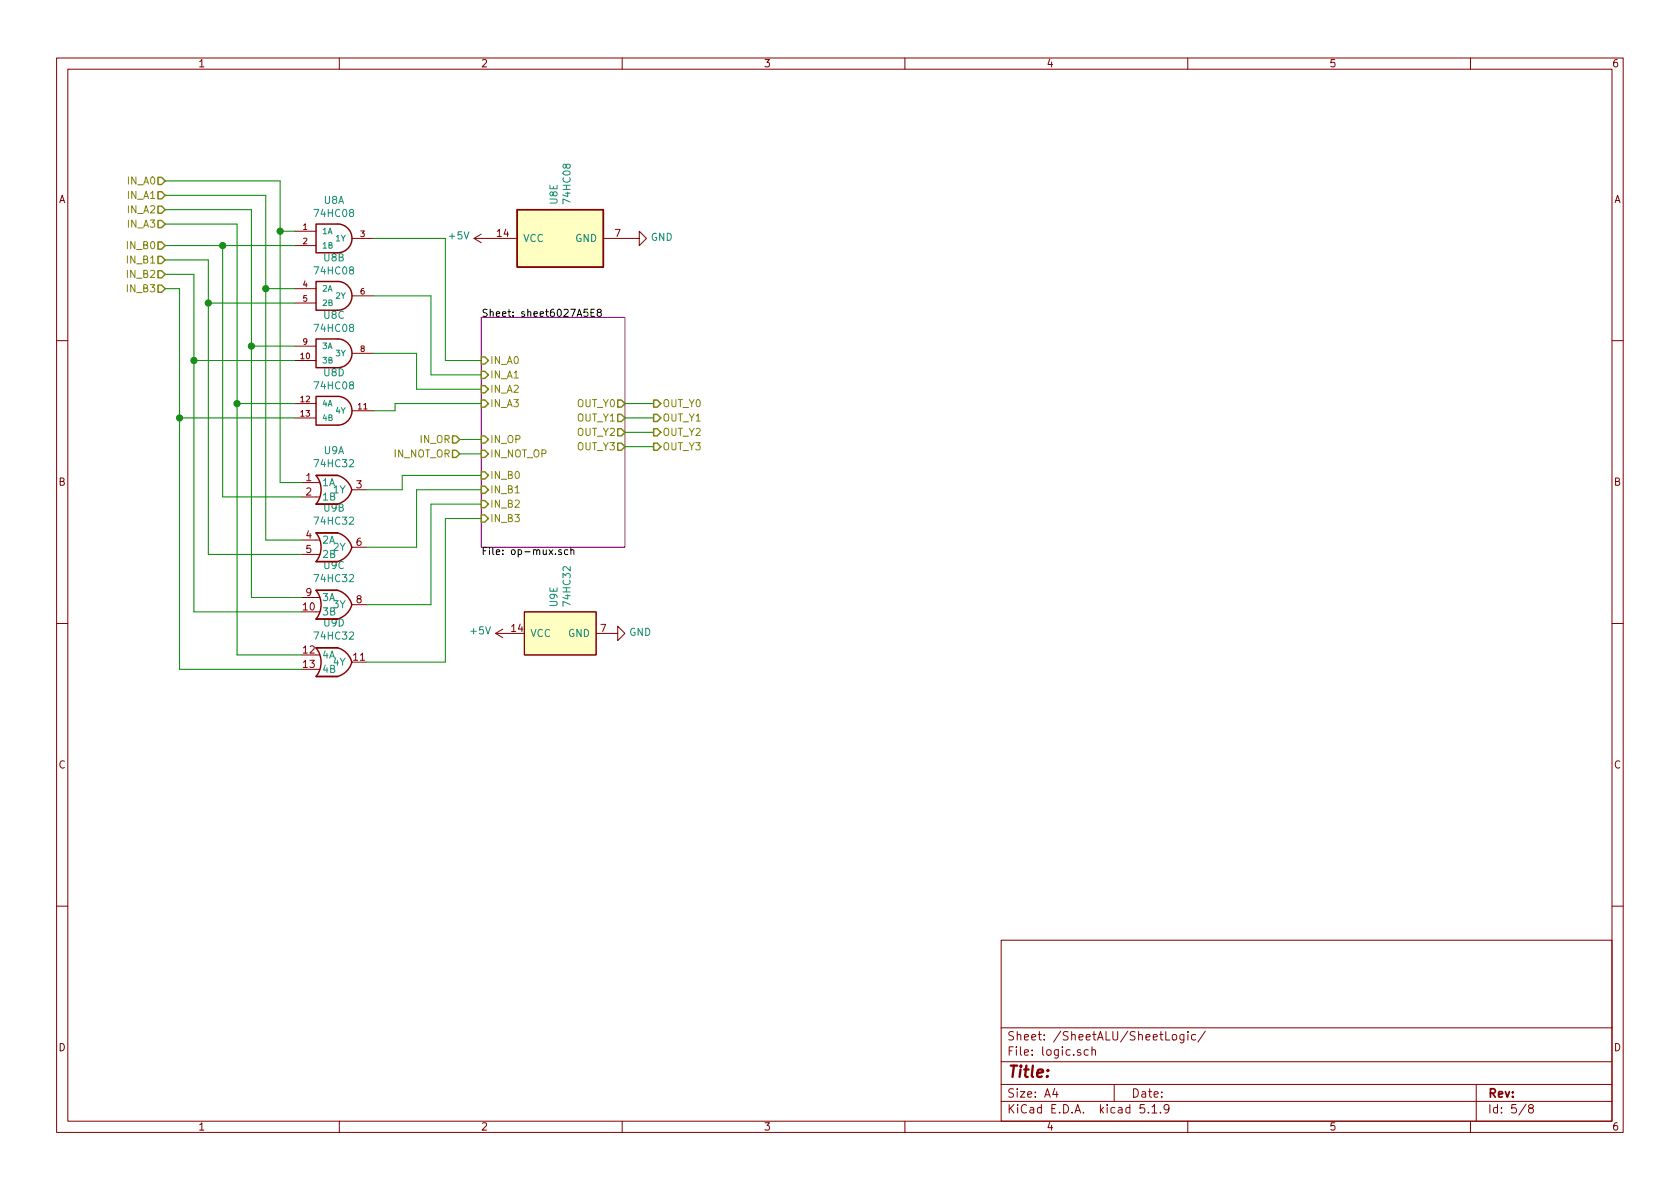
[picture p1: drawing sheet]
<svg xmlns="http://www.w3.org/2000/svg" width="297mm" height="210mm" viewBox="0 0 297 210" stroke-linecap="round" stroke-linejoin="round" font-family="sans-serif">
<g fill="none" stroke="#840000" stroke-width=".18">
<path d="M10 10.3h277v189.9h-277zM12 12.2h273v186.1h-273zM60 10.3v1.9M110 10.3v1.9M160 10.3v1.9M210 10.3v1.9M260 10.3v1.9M52.1 51h3.8M52.1 53.6h3.8M52.1 40.9h3.8M52.1 43.4h3.8M62.2 42.2h3.8"/>
<path d="M62.2 52.3h3.8M83.8 42.2h7.6M83.8 42.2l1.3 .7M85.1 41.4l-1.3 .8M106.7 42.2h6.3v-1.3l1.3 1.3-1.3 1.2v-1.2M10 60.2h2M52.1 71.4h3.8M52.1 73.9h3.8M52.1 63.7h3.8M52.1 61.2h3.8M62.2 72.6h3.8M62.2 62.5h3.8"/>
<path d="M285 60.2h2M53.3 98h3.2M53.3 95.5h3.2M53.3 87.9h3.2M53.3 85.3h3.2M62.2 96.8h2.6M62.2 86.6h2.6M10 110.3h2M53.3 105.7h3.2M55.9 118.4h.6M55.9 115.8h.6M55.9 108.2h.6"/>
<path d="M62.2 106.9h2.6M87.6 112h2.6M87.6 112l1.3 .8M88.9 111.2l-1.3 .8M92.7 108.2h12.7v7.6h-12.7zM105.4 112h3.8v-1.3l1.3 1.3-1.3 1.3v-1.3M285 110.3h2M10 160.2h2M177 166.3h108v32h-108zM285 160.2h2M60 198.3v1.9M110 198.3v1.9"/>
<path d="M160 198.3v1.9M177 194.8h108M177 191.8h108M177 187.8h108M177 181.8h108M186.5 192.5l-.4 1h1M186.8 193v1M192.4 185.7l-.4-.1-.3 .3 .1 .6 .2 .1 .4-.1M193.1 185.7a.37 .37 0 0 1 .6 .1v.8M193.1 185.1v1.5M197 191.8v3M202.3 195.3h-.7l-.1 .7 .3-.1 .5 .1 .1 .2-.1 .5-.2 .1-.6-.1"/>
<path d="M203 196.7v.1M203.7 195.8l.4-.5v1.5M203.7 196.8h.8M205.2 196.7v.1M206.7 196l-.1 .2a.48 .48 0 0 1-.7-.1v-.6a.48 .48 0 0 1 .7-.1v.1a1.19 1.19 0 0 1-.2 1.2l-.4 .1M207.3 183.1l.2-.2 .5 .2v.7l-.3 .1-.4-.1zM209.3 182.9v1.2l-.3 .3-.3-.1M209.3 183l-.4-.1-.3 .3 .1 .6 .2 .1 .4-.1M210 198.3v1.9M210 182.4v.2M210 182.9v1M211.4 183l-.4-.1-.3 .3v.6l.3 .1 .4-.1"/>
<path d="M213.1 182.3l-1.3 2M260 198.3v1.9M261 191.8v6.5M269.8 195.2l-1.2 2M270.6 196l-.3-.2v-.2l.3-.3h.2l.3 .3-.1 .2-.6 .2a.48 .48 0 0 0-.1 .7l.3 .1 .4-.1a.48 .48 0 0 0-.2-.7"/>
</g>
<path d="M85.1 56.1h25.4v40.7h-25.4z" fill="none" stroke="#840084" stroke-width=".18"/>
<path d="M103.9 54.7h-.6l-.1 .6 .2-.1 .5 .1v.5l-.2 .2-.5-.2M104.5 55.3h.4M105.1 54.7h-.6v1.3h.6M105.8 55.2l-.2-.3 .2-.2h.3l.2 .2-.1 .2-.5 .2-.1 .2v.2l.2 .3 .4-.1 .1-.2v-.2l-.2-.3M99.2 97.3l-.3-.1-.1 .2v.2l.4 .1v.3h-.4M100.4 97.3l-.4-.1-.2 .3 .1 .5h.5M100.9 97.4l.2-.2 .3 .1 .1 .8M100.9 96.8v1.3" fill="none" stroke="#000" stroke-width=".18"/>
<g fill="none" stroke="#848400" stroke-width=".25">
<path d="M27.9 33.9h.7l.6 .6-.6 .7h-.7zM27.9 36.4h.7l.6 .7-.6 .6h-.7zM27.9 39h.7l.6 .6-.6 .7h-.7zM27.9 31.4h.7l.6 .6-.6 .6h-.7zM27.9 42.8h.7l.6 .6-.6 .7h-.7zM27.9 45.3h.7l.6 .7-.6 .6h-.7zM27.9 47.9h.7l.6 .6-.6 .6h-.7zM27.9 50.4h.7l.6 .6-.6 .7h-.7zM80 77.1h.6l.7 .6-.7 .7h-.6zM80 79.6h.6l.7 .7-.7 .6h-.6zM85.1 63.1h.6l.7 .6-.7 .7h-.6zM85.1 65.7h.6l.7 .6-.7 .6h-.6z"/>
<path d="M85.1 68.2h.6l.7 .6-.7 .7h-.6zM85.1 70.7h.6l.7 .7-.7 .6h-.6zM85.1 77.1h.6l.7 .6-.7 .7h-.6zM85.1 79.6h.6l.7 .7-.7 .6h-.6zM109.2 70.7h.7l.6 .7-.6 .6h-.7zM109.2 73.3h.7l.6 .6-.6 .6h-.7zM109.2 75.8h.7l.6 .6-.6 .7h-.7zM109.2 78.4h.7l.6 .6-.6 .6h-.7zM115.6 70.7h.6l.6 .7-.6 .6h-.6zM115.6 73.3h.6l.6 .6-.6 .6h-.6zM115.6 75.8h.6l.6 .6-.6 .7h-.6zM115.6 78.4h.6l.6 .6-.6 .6h-.6z"/>
<path d="M85.1 83.4h.6l.7 .7-.7 .6h-.6zM85.1 86h.6l.7 .6-.7 .6h-.6zM85.1 88.5h.6l.7 .6-.7 .7h-.6zM85.1 91.1h.6l.7 .6-.7 .6h-.6z"/>
</g>
<path d="M91.1 87.2h.7" fill="none" stroke="#848400" stroke-width=".18"/>
<g fill="#ffffc2" stroke="#ffffc2" stroke-width=".18">
<path d="M92.7 108.2h12.7v7.6h-12.7z"/>
<path d="M55.9 119.6h3.8z"/>
<path d="M55.9 114.5h3.8z"/>
<path d="M55.9 109.5h3.8z"/>
<path d="M55.9 104.4h3.8z"/>
<path d="M55.9 99.3h3.8z"/>
<path d="M55.9 94.2h3.8z"/>
<path d="M55.9 89.1h3.8z"/>
<path d="M55.9 84.1h3.8z"/>
<path d="M91.4 37.1h15.3v10.1h-15.3z"/>
</g>
<path d="M55.9 39.6h3.8a2.54 2.54 0 0 1 2.5 2.6 2.54 2.54 0 0 1-2.5 2.5h-3.8zM91.4 37.1h15.3v10.1h-15.3zM55.9 59.9h3.8a2.54 2.54 0 0 1 2.5 2.6 2.54 2.54 0 0 1-2.5 2.5h-3.8zM55.9 49.8h3.8a2.54 2.54 0 0 1 2.5 2.5 2.54 2.54 0 0 1-2.5 2.6h-3.8zM55.9 70.1h3.8a2.54 2.54 0 0 1 2.5 2.5 2.54 2.54 0 0 1-2.5 2.6h-3.8zM55.9 99.3a4 4 0 0 0 0-5l3.8-.1a3.7 3.7 0 0 1 2.5 2.6 3.7 3.7 0 0 1-2.5 2.5h-3.8M55.9 89.1a4 4 0 0 0 0-5h3.8a3.7 3.7 0 0 1 2.5 2.5 3.7 3.7 0 0 1-2.5 2.5h-3.8M55.9 114.5h3.8a3.7 3.7 0 0 1 2.5 2.6 3.7 3.7 0 0 1-2.5 2.5h-3.8a4 4 0 0 0 0-5M55.9 109.4a4 4 0 0 0 0-5h3.8a3.7 3.7 0 0 1 2.5 2.5 3.7 3.7 0 0 1-2.5 2.6h-3.8" fill="none" stroke="#840000" stroke-width=".25"/>
<g fill="none" stroke="#008400" stroke-width=".18">
<path d="M29.2 37.1h15.2v68.6h8.9M29.2 34.5h17.8v61h6.3M29.2 32h20.3v53.3h3.8M29.2 39.6h12.7v76.2h11.4M29.2 43.4h22.9M29.2 51h2.5v67.4h21.6M29.2 48.5h5.1v59.7h19M29.2 46h7.6v52h16.5M36.8 53.6h15.3M39.4 43.4v44.5h13.9M47 51h5.1M49.5 40.9h2.6"/>
<path d="M66 42.2h12.7v21.5h6.4M66 52.3h10.2v14h8.9M31.7 73.9h20.4M34.3 63.7h17.8M41.9 71.4h10.2M44.4 61.2h7.7M66 62.5h7.7v6.3h11.4M81.3 77.7h3.8M85.1 71.4h-15.3v1.2h-3.8M110.5 71.4h5.1M110.5 73.9h5.1M110.5 79h5.1"/>
<path d="M110.5 76.4h5.1M81.3 80.3h3.8M85.1 91.7h-6.4v25.4h-13.9M85.1 89.1h-8.9v17.8h-11.4M85.1 86.6h-11.4v10.2h-8.9M85.1 84.1h-14v2.5h-6.3"/>
</g>
<g fill="#008400" stroke="#008400" stroke-width=".25">
<circle cx="31.8" cy="73.9" r=".51"/>
<circle cx="41.9" cy="71.4" r=".51"/>
<circle cx="49.5" cy="40.9" r=".51"/>
<circle cx="34.3" cy="63.7" r=".51"/>
<circle cx="39.4" cy="43.4" r=".51"/>
<circle cx="47" cy="51" r=".51"/>
<circle cx="36.8" cy="53.6" r=".51"/>
<circle cx="44.5" cy="61.2" r=".51"/>
</g>
<text font-size="2.8" fill="#840000" x="178" y="190.5">Title:</text>
<g font-size="2.1" fill="#840000">
<text x="178" y="184">Sheet: /SheetALU/SheetLogic/</text>
<text x="178" y="186.7">File: logic.sch</text>
<text x="178" y="196.9">KiCad E.D.A. kicad 5.1.9</text>
<text x="178" y="194.1">Size: A4</text>
<text x="200" y="194.1">Date:</text>
<text x="263" y="194.1">Rev:</text>
<text x="263" y="196.9">Id: 5/8</text>
</g>
<g font-size="1.8" fill="#840000">
<text x="35" y="11.9">1</text>
<text x="85" y="11.9">2</text>
<text x="135" y="11.9">3</text>
<text x="185" y="11.9">4</text>
<text x="235" y="11.9">5</text>
<text x="285" y="11.9">6</text>
<text x="10.4" y="35.9">A</text>
<text x="285.4" y="35.9">A</text>
<text x="87.9" y="41.9">14</text>
<text x="108.7" y="41.9">7</text>
<text x="10.4" y="85.9">B</text>
<text x="54.1" y="85.1">1</text>
<text x="54.1" y="87.6">2</text>
<text x="63" y="86.4">3</text>
<text x="285.4" y="85.9">B</text>
<text x="54.1" y="95.2">4</text>
<text x="54.1" y="97.8">5</text>
<text x="63" y="96.5">6</text>
<text x="53.6" y="107.9">10</text>
<text x="54.1" y="105.4">9</text>
<text x="63" y="106.7">8</text>
<text x="90.5" y="111.8">14</text>
<text x="106.2" y="111.8">7</text>
<text x="53.6" y="115.6">12</text>
<text x="53.6" y="118.1">13</text>
<text x="62.5" y="116.8">11</text>
<text x="10.4" y="135.9">C</text>
<text x="285.4" y="135.9">C</text>
<text x="10.4" y="185.9">D</text>
<text x="285.4" y="185.9">D</text>
<text x="35" y="199.9">1</text>
<text x="85" y="199.9">2</text>
<text x="135" y="199.9">3</text>
<text x="185" y="199.9">4</text>
<text x="235" y="199.9">5</text>
<text x="285" y="199.9">6</text>
</g>
<g font-size="1.8" fill="#848400">
<text x="22.7" y="35.2">IN_A1</text>
<text x="22.7" y="32.6">IN_A0</text>
<text x="22.7" y="37.7">IN_A2</text>
<text x="22.7" y="40.3">IN_A3</text>
<text x="22.7" y="44.1">IN_B0</text>
<text x="22.7" y="46.6">IN_B1</text>
<text x="22.7" y="49.1">IN_B2</text>
<text x="22.7" y="51.7">IN_B3</text>
<text x="86.6" y="64.4">IN_A0</text>
<text x="86.6" y="66.9">IN_A1</text>
<text x="86.6" y="69.5">IN_A2</text>
<text x="86.6" y="72">IN_A3</text>
<text x="102.1" y="72">OUT_Y0</text>
<text x="102.1" y="74.5">OUT_Y1</text>
<text x="102.1" y="77.1">OUT_Y2</text>
<text x="117.1" y="72">OUT_Y0</text>
<text x="117.1" y="74.5">OUT_Y1</text>
<text x="117.1" y="77.1">OUT_Y2</text>
<text x="69.6" y="80.9">IN_NOT_OR</text>
<text x="74.3" y="78.4">IN_OR</text>
<text x="86.6" y="78.4">IN_OP</text>
<text x="86.6" y="80.9">IN_NOT_OP</text>
<text x="102.1" y="79.6">OUT_Y3</text>
<text x="117.1" y="79.6">OUT_Y3</text>
<text x="86.6" y="84.7">IN_B0</text>
<text x="86.6" y="87.2">IN_B1</text>
<text x="86.6" y="89.8">IN_B2</text>
<text x="86.6" y="92.3">IN_B3</text>
</g>
<g font-size="1.8" fill="#008484">
<text x="100.9" y="35.7" transform="rotate(-90 100.9 35.7)">74HC08</text>
<text x="55.8" y="38.4">74HC08</text>
<text x="57.3" y="36.1">U8A</text>
<text x="98.6" y="36.1" transform="rotate(-90 98.6 36.1)">U8E</text>
<text x="57.3" y="46.2">U8B</text>
<text x="79.5" y="42.3">+5V</text>
<text x="92.5" y="42.8">VCC</text>
<text x="101.7" y="42.8">GND</text>
<text x="115.1" y="42.6">GND</text>
<text x="55.8" y="48.5">74HC08</text>
<text x="55.8" y="58.7">74HC08</text>
<text x="57.3" y="56.4">U8C</text>
<text x="55.8" y="68.9">74HC08</text>
<text x="57.3" y="66.5">U8D</text>
<text x="55.8" y="82.6">74HC32</text>
<text x="57.3" y="80.3">U9A</text>
<text x="56.9" y="86">1A</text>
<text x="56.9" y="88.5">1B</text>
<text x="59.1" y="87.2">1Y</text>
<text x="55.8" y="92.8">74HC32</text>
<text x="57.3" y="90.5">U9B</text>
<text x="56.9" y="96.1">2A</text>
<text x="56.9" y="98.7">2B</text>
<text x="57.3" y="100.6">U9C</text>
<text x="59.1" y="97.4">2Y</text>
<text x="55.8" y="102.9">74HC32</text>
<text x="56.9" y="106.3">3A</text>
<text x="59.1" y="107.6">3Y</text>
<text x="98.6" y="107.3" transform="rotate(-90 98.6 107.3)">U9E</text>
<text x="100.9" y="106.9" transform="rotate(-90 100.9 106.9)">74HC32</text>
<text x="55.8" y="113.1">74HC32</text>
<text x="56.9" y="108.8">3B</text>
<text x="57.3" y="110.8">U9D</text>
<text x="83.3" y="112.2">+5V</text>
<text x="93.7" y="112.6">VCC</text>
<text x="100.5" y="112.6">GND</text>
<text x="111.3" y="112.4">GND</text>
<text x="56.9" y="116.5">4A</text>
<text x="56.9" y="119">4B</text>
<text x="59.1" y="117.7">4Y</text>
</g>
<g font-size="1.8">
<text x="85.1" y="56">Sheet: sheet6027A5E8</text>
<text x="85.1" y="98.1">File: op-mux.sch</text>
</g>
<g font-size="1.4" fill="#840000">
<text x="53.6" y="40.6">1</text>
<text x="63.8" y="41.9">3</text>
<text x="53.6" y="43.2">2</text>
<text x="53.6" y="50.8">4</text>
<text x="53.6" y="53.3">5</text>
<text x="63.8" y="52.1">6</text>
<text x="53.2" y="63.5">10</text>
<text x="53.6" y="61">9</text>
<text x="63.8" y="62.2">8</text>
<text x="53.2" y="71.1">12</text>
<text x="53.2" y="73.7">13</text>
<text x="63.3" y="72.4">11</text>
</g>
<g font-size="1.4" fill="#008484">
<text x="56.9" y="41.4">1A</text>
<text x="56.9" y="43.9">1B</text>
<text x="59.5" y="42.7">1Y</text>
<text x="56.9" y="51.6">2A</text>
<text x="59.5" y="52.8">2Y</text>
<text x="56.9" y="54.1">2B</text>
<text x="56.9" y="64.3">3B</text>
<text x="56.9" y="61.7">3A</text>
<text x="59.5" y="63">3Y</text>
<text x="56.9" y="71.9">4A</text>
<text x="56.9" y="74.4">4B</text>
<text x="59.5" y="73.1">4Y</text>
</g>
</svg>
